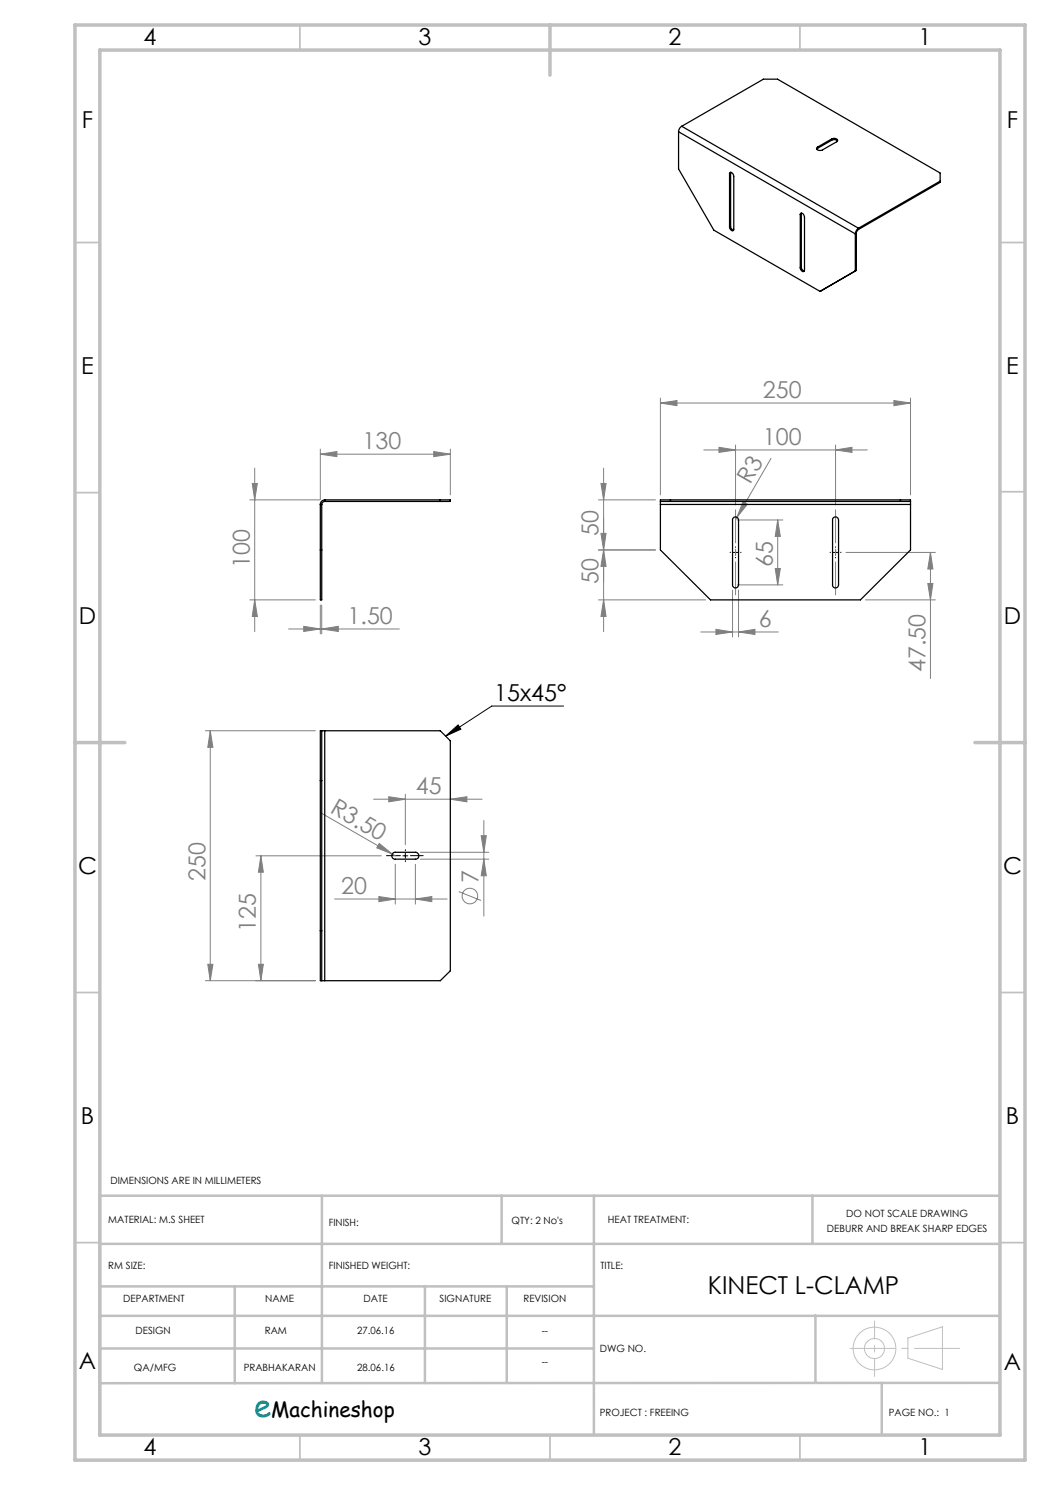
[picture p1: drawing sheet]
<svg xmlns="http://www.w3.org/2000/svg" width="210mm" height="297mm" viewBox="0 0 210 297" stroke-linecap="round" stroke-linejoin="round" font-family="sans-serif">
<g fill="none" stroke="#808080" stroke-width=".2">
<path d="M132.1 79.6v19.4M182.1 79.6v19.4M50 100h14M50.4 96.7h1.1l-.6 3.3zM50.9 93.6v32.7M64.1 90.8l3.3-.5v1zM64.1 89.8v10.1M64.1 90.8h26M86.7 90.3l3.4 .5-3.4 .5zM90.1 89.8v9.2M119.7 100h11.4M120.2 96.7h1l-.5 3.3z"/>
<path d="M120.7 93.6v32.7M132.1 80.6l3.3-.5v1zM132.1 80.6h50M140.8 90h32.7M143.8 89.5l3.3 .5-3.3 .5zM147.1 89v12M154.2 91.7l-6.8 11.8M167.1 90l3.3-.5v1zM167.1 89v12M178.8 80.1l3.3 .5-3.3 .5zM50 120h13.1M50.9 120l.6 3.3h-1.1z"/>
<path d="M119.7 120h21.4M119.7 110h11.4M120.2 106.7h1l-.5 3.3zM120.7 120l.5 3.3h-1zM120.7 110l.5 3.3h-1zM146.5 118v9.4M147.4 103.5l-.3 .5M147.5 104h9.1M147.5 117h9.1M147.7 118v9.4M148.6 100.4l.9 .5-2.1 2.6zM155 113.7h1.1l-.6 3.3z"/>
<path d="M155.5 104l.6 3.3h-1.1zM155.5 104v13M169.2 110.5h17.9M173.1 120h14M185.6 116.7h1l-.5 3.3zM186.1 110.5l.5 3.3h-1zM186.1 110.5v25.2M57.7 125.8h22.2M60.7 125.3l3.4 .5-3.4 .5zM64.1 121v5.8M64.3 125.8l3.4-.5v1zM64.3 121v5.8"/>
<path d="M140.2 126.4h15.4M143.2 125.9l3.3 .5-3.3 .5zM147.7 126.4l3.3-.5v1zM41.1 146.2h22M42.1 146.2l.5 3.3h-1zM42.1 146.2v49.9M74.7 159.8h21.7M77.8 159.3l3.3 .5-3.3 .6zM81.1 158.9v10M90.1 159.8l3.3-.5v1.1zM51.2 171.2h25.1M52.2 171.2l.5 3.2h-1z"/>
<path d="M52.2 171.2v24.9M64.2 162.6l14.3 8.2M66.9 179.8h22.5M75.8 179.3l3.3 .5-3.3 .5zM75.8 168.7l2.7 2.1-3.1-1.2zM78.5 170.8l.6 .4M79.1 172.9v7.9M83.1 179.8l3.3-.5v1zM83.1 172.9v7.9M84.1 170.5h13.7M84.1 171.8h13.7M91.8 178.3l4.4 1.8"/>
<path d="M96.2 167.1h1.1l-.5 3.4zM96.8 171.8l.5 3.4h-1.1zM96.8 164.1v19.1M41.1 196.1h22M41.6 192.9h1l-.5 3.2zM51.7 192.9h1l-.5 3.2z"/>
<circle cx="94" cy="179.2" r="1.55"/>
</g>
<path d="M146.6 110.5h1M147.1 110v1M166.6 110.5h1M167.1 110v1M89.1 147.2l2.5-2.2 .6 .8zM112.7 141.2h-14.3l-9.3 6M80.6 171.2h1M81.1 170.6v1.1" fill="none" stroke="#000" stroke-width=".2"/>
<g fill="none" stroke="#c0c0c0" stroke-width=".2">
<path d="M181.6 267.6l6.9-2.2v8.5l-6.9-2.3z"/>
<circle cx="174.9" cy="269.7" r="4.3"/>
<circle cx="174.9" cy="269.7" r="2"/>
</g>
<path d="M146.1 110.5h-.1M147.1 111.5v.1M147.1 109.5v-.1M148.1 110.5h.1M166.1 110.5h-.1M167.1 111.5v.1M167.1 109.5v-.1M168.1 110.5h.1M80.1 171.1h-2.8M81.1 172.1v.2M81.1 170.1v-.2M82.1 171.1h2.5" fill="none" stroke="#000" stroke-width=".2" stroke-dasharray="15.2 1.3 1.3 1.3"/>
<path d="M147.1 119v-17M167.1 119v-17" fill="none" stroke="#808080" stroke-width=".2" stroke-dasharray="15.2 1.3 1.3 1.3" stroke-dashoffset="8.6"/>
<path d="M174.9 264.2v11.1" fill="none" stroke="#c0c0c0" stroke-width=".2" stroke-dasharray="15.2 1.3 1.3 1.3" stroke-dashoffset="11.6"/>
<path d="M170 269.7h21.9" fill="none" stroke="#c0c0c0" stroke-width=".2" stroke-dasharray="15.2 1.3 1.3 1.3" stroke-dashoffset="6.2"/>
<g fill="none" stroke="#c0c0c0" stroke-width=".35">
<path d="M60 5v5M160 5v5M15 48.5h5M200 48.5h5M15 98.5h5M200 98.4h5M15 198.5h5M200 198.5h5M15 248.5h5M200 248.5h5M60 287v5M110 287v5"/>
<path d="M160 287v5"/>
</g>
<g fill="none" stroke="#c0c0c0" stroke-width=".5">
<path d="M64.4 239.1v37.5M100.3 239.1v9.7M118.8 239.1v47.9M162.5 239.1v9.7M200 239.1h-180v47.9M20 248.8h180M20 257.3h98.8M47 257.3v19.3M85 257.3v19.3M101.4 257.3v19.3M20 263.2h180M20 269.7h98.8"/>
<path d="M163.1 263.1v13.5M176.4 276.6v10.4M200 276.6h-180"/>
</g>
<path d="M15 5h190v287h-190zM20 10h180v277h-180zM110 5v10M15 148.5h10M195 148.5h10" fill="none" stroke="#c0c0c0" stroke-width=".7"/>
<path d="M89.1 147.2l2.5-2.2 .6 .8z" fill="#000"/>
<g fill="#808080">
<path d="M75.8 168.7l2.7 2.1-3.1-1.2z"/>
<path d="M148.6 100.4l.9 .5-2.1 2.6z"/>
<path d="M86.7 90.3l3.4 .5-3.4 .5zM64.1 90.8l3.3-.5v1zM147.7 126.4l3.3-.5v1zM143.2 125.9l3.3 .5-3.3 .5z"/>
<path d="M60.7 125.3l3.4 .5-3.4 .5zM64.3 125.8l3.4-.5v1zM143.8 89.5l3.3 .5-3.3 .5zM167.1 90l3.3-.5v1zM77.8 159.3l3.3 .5-3.3 .6zM90.1 159.8l3.3-.5v1.1zM75.8 179.3l3.3 .5-3.3 .5zM83.1 179.8l3.3-.5v1z"/>
<path d="M132.1 80.6l3.3-.5v1zM178.8 80.1l3.3 .5-3.3 .5z"/>
<path d="M185.6 116.7h1l-.5 3.3zM186.1 110.5l.5 3.3h-1z"/>
<path d="M50.9 120l.6 3.3h-1.1zM50.4 96.7h1.1l-.6 3.3z"/>
<path d="M42.1 146.2l.5 3.3h-1zM41.6 192.9h1l-.5 3.2zM52.2 171.2l.5 3.2h-1zM51.7 192.9h1l-.5 3.2z"/>
<path d="M155.5 104l.6 3.3h-1.1zM155 113.7h1.1l-.6 3.3zM120.2 106.7h1l-.5 3.3zM120.7 120l.5 3.3h-1zM96.2 167.1h1.1l-.5 3.4zM96.8 171.8l.5 3.4h-1.1z"/>
<path d="M120.7 110l.5 3.3h-1zM120.2 96.7h1l-.5 3.3z"/>
</g>
<g fill="none" stroke="#000" stroke-width=".25">
<path d="M135.7 26.3l35.4 20.5M135.7 26.3v7.5l7.1 12.2 21.2 12.3M136.3 25.3a1.29 1.29 0 0 0-.6 1M136.3 25.3l35.4 20.3M136.3 25.3l16.4-9.5h2.8l32.5 18.8v1.9l-16.3 9.4M145.9 34.7a.35 .35 0 0 1 .4-.3 .35 .35 0 0 1 .3 .4l.2 .4v10.7a.32 .32 0 0 1-.3 .3 .32 .32 0 0 1-.4-.3l-.2-.5M145.9 34.7v10.7M146.1 34.6l-.2 .1M146.1 34.6v10.7M146.2 34.5l-.1 .1M163.5 29.7l-.2 .1M163.5 29.4v.3"/>
<path d="M166.3 27.8a.71 .71 0 0 1 1.2 .4l-3 1.8a.71 .71 0 0 1-1.2-.4l.2-.2M166.3 28a1.01 1.01 0 0 1 1.2 .2M166.3 27.8l-2.8 1.6M166.3 27.8v.2M166.3 28l-2.8 1.7M188 36.2l-16.3 9.4M146.1 45.3a.84 .84 0 0 0 .6 .7M146.1 45.3l-.2 .1M160.1 42.9a.4 .4 0 0 1 .4-.3 .4 .4 0 0 1 .3 .5l.1 11a.38 .38 0 0 1-.4 .2 .38 .38 0 0 1-.3-.3l-.1-.5M160.1 42.9v10.6M160.3 53.4a.84 .84 0 0 0 .6 .8M160.3 42.8l-.2 .1"/>
<path d="M160.3 53.4l-.2 .1M160.3 42.8v10.6M160.3 42.6v.2M164.2 58.2l-.2 .1M171.1 46.8v7.4l.2-.1M171.3 46.6l-.2 .2M171.3 46.6v7.5M171.3 54.1l-7.3 4.2M171.7 45.9l-.4 .7M171.7 45.6l-.5 .7-.1 .5M171.7 45.6v.3M64.9 100a.9 .9 0 0 0-.8 .9"/>
<path d="M64.9 100v.3M64.9 100h25.2v.3h-25.2M88.1 100v.3M134.1 100v.3M180.1 100v.3M64.1 100.9h.2M64.1 100.9v19.1h.2v-19.1M64.1 110h.2M64.9 100.3a.6 .6 0 0 0-.6 .6M132.1 100.3v.6M132.1 100.9h50M132.1 100.3v-.3h50v.3"/>
<path d="M132.1 100.3h50M132.1 100.9v9.1l10 10h30l10-10v-9.1M146.7 103.6a.59 .59 0 0 1 .6-.2 .59 .59 0 0 1 .4 .6v13a.6 .6 0 0 1-.6 .6 .6 .6 0 0 1-.6-.6v-13.2zM166.7 103.6a.61 .61 0 0 1 .6-.2 .61 .61 0 0 1 .4 .6v13a.6 .6 0 0 1-.6 .6 .6 .6 0 0 1-.6-.6v-13.2zM182.1 100.3v.6M64.1 156.1h.2M64.3 146.2h.6M64.3 146.2v49.9M64.3 146.2h-.2v49.9h.2M64.9 146.2v49.9M64.9 146.2h23.2l2 2v46l-2 1.9h-23.2M78.6 170.7l.3-.2h4.2a.69 .69 0 0 1 .6 .6 .69 .69 0 0 1-.6 .7h-4a.68 .68 0 0 1-.7-.4 .68 .68 0 0 1 .2-.7z"/>
<path d="M64.1 186.2h.2M64.3 196.1h.6"/>
</g>
<text font-size="6.3" fill="#008080" x="50.8" y="283.4">e</text>
<text font-size="4.9" x="141.6" y="258.7">KINECT L-CLAMP</text>
<g font-size="4.7">
<text x="28.7" y="9">4</text>
<text x="83.7" y="9">3</text>
<text x="133.7" y="9">2</text>
<text x="183.7" y="9">1</text>
<text x="16.4" y="25.5">F</text>
<text x="201.4" y="25.5">F</text>
<text x="16.2" y="74.7">E</text>
<text x="201.2" y="74.7">E</text>
<text x="15.8" y="124.7">D</text>
<text x="200.8" y="124.7">D</text>
<text x="98.8" y="140.1">15x45°</text>
<text x="15.6" y="174.7">C</text>
<text x="200.6" y="174.7">C</text>
<text x="16.2" y="224.7">B</text>
<text x="201.2" y="224.7">B</text>
<text x="15.8" y="273.8">A</text>
<text x="200.8" y="274">A</text>
<text x="28.7" y="291">4</text>
<text x="83.7" y="291">3</text>
<text x="133.7" y="291">2</text>
<text x="183.7" y="291">1</text>
</g>
<g font-size="4.7" fill="#808080">
<text x="152.6" y="79.6">250</text>
<text x="72.5" y="89.8">130</text>
<text x="152.6" y="89">100</text>
<text x="150.1" y="97" transform="rotate(-60 150.1 97)">R3</text>
<text x="119.7" y="107.3" transform="rotate(-90 119.7 107.3)">50</text>
<text x="50" y="113.5" transform="rotate(-90 50 113.5)">100</text>
<text x="154.6" y="113.3" transform="rotate(-90 154.6 113.3)">65</text>
<text x="119.7" y="116.8" transform="rotate(-90 119.7 116.8)">50</text>
<text x="69.5" y="124.8">1.50</text>
<text x="151.8" y="125.4">6</text>
<text x="185.1" y="134.4" transform="rotate(-90 185.1 134.4)">47.50</text>
<text x="83.2" y="158.8">45</text>
<text x="65.8" y="162.4" transform="rotate(30 65.8 162.4)">R3.50</text>
<text x="41.1" y="176.2" transform="rotate(-90 41.1 176.2)">250</text>
<text x="68.2" y="178.8">20</text>
<text x="95.7" y="176.6" transform="rotate(-90 95.7 176.6)">7</text>
<text x="51.2" y="186.5" transform="rotate(-90 51.2 186.5)">125</text>
</g>
<text font-size="4.2" x="54.3" y="283.4">Machineshop</text>
<g font-size="2">
<text x="22.1" y="236.7">DIMENSIONS ARE IN MILLIMETERS</text>
<text x="21.7" y="244.6">MATERIAL: M.S SHEET</text>
<text x="65.8" y="245.1">FINISH:</text>
<text x="102.3" y="244.8">QTY: 2 No's</text>
<text x="121.6" y="244.6">HEAT TREATMENT:</text>
<text x="169.2" y="243.4">DO NOT SCALE DRAWING</text>
<text x="165.4" y="246.4">DEBURR AND BREAK SHARP EDGES</text>
<text x="21.7" y="253.8">RM SIZE:</text>
<text x="65.8" y="253.8">FINISHED WEIGHT:</text>
<text x="120.1" y="253.8">TITLE:</text>
<text x="24.6" y="260.3">DEPARTMENT</text>
<text x="53.1" y="260.3">NAME</text>
<text x="72.7" y="260.3">DATE</text>
<text x="87.9" y="260.3">SIGNATURE</text>
<text x="104.7" y="260.3">REVISION</text>
<text x="27.1" y="266.7">DESIGN</text>
<text x="52.9" y="266.7">RAM</text>
<text x="71.5" y="266.7">27.06.16</text>
<text x="108.3" y="266.7">--</text>
<text x="26.8" y="274.1">QA/MFG</text>
<text x="48.7" y="274.1">PRABHAKARAN</text>
<text x="71.5" y="274.1">28.06.16</text>
<text x="108.3" y="273">--</text>
<text x="120" y="270.4">DWG NO.</text>
<text x="119.9" y="283.3">PROJECT : FREEING</text>
<text x="177.8" y="283.3">PAGE NO.: 1</text>
</g>
</svg>
